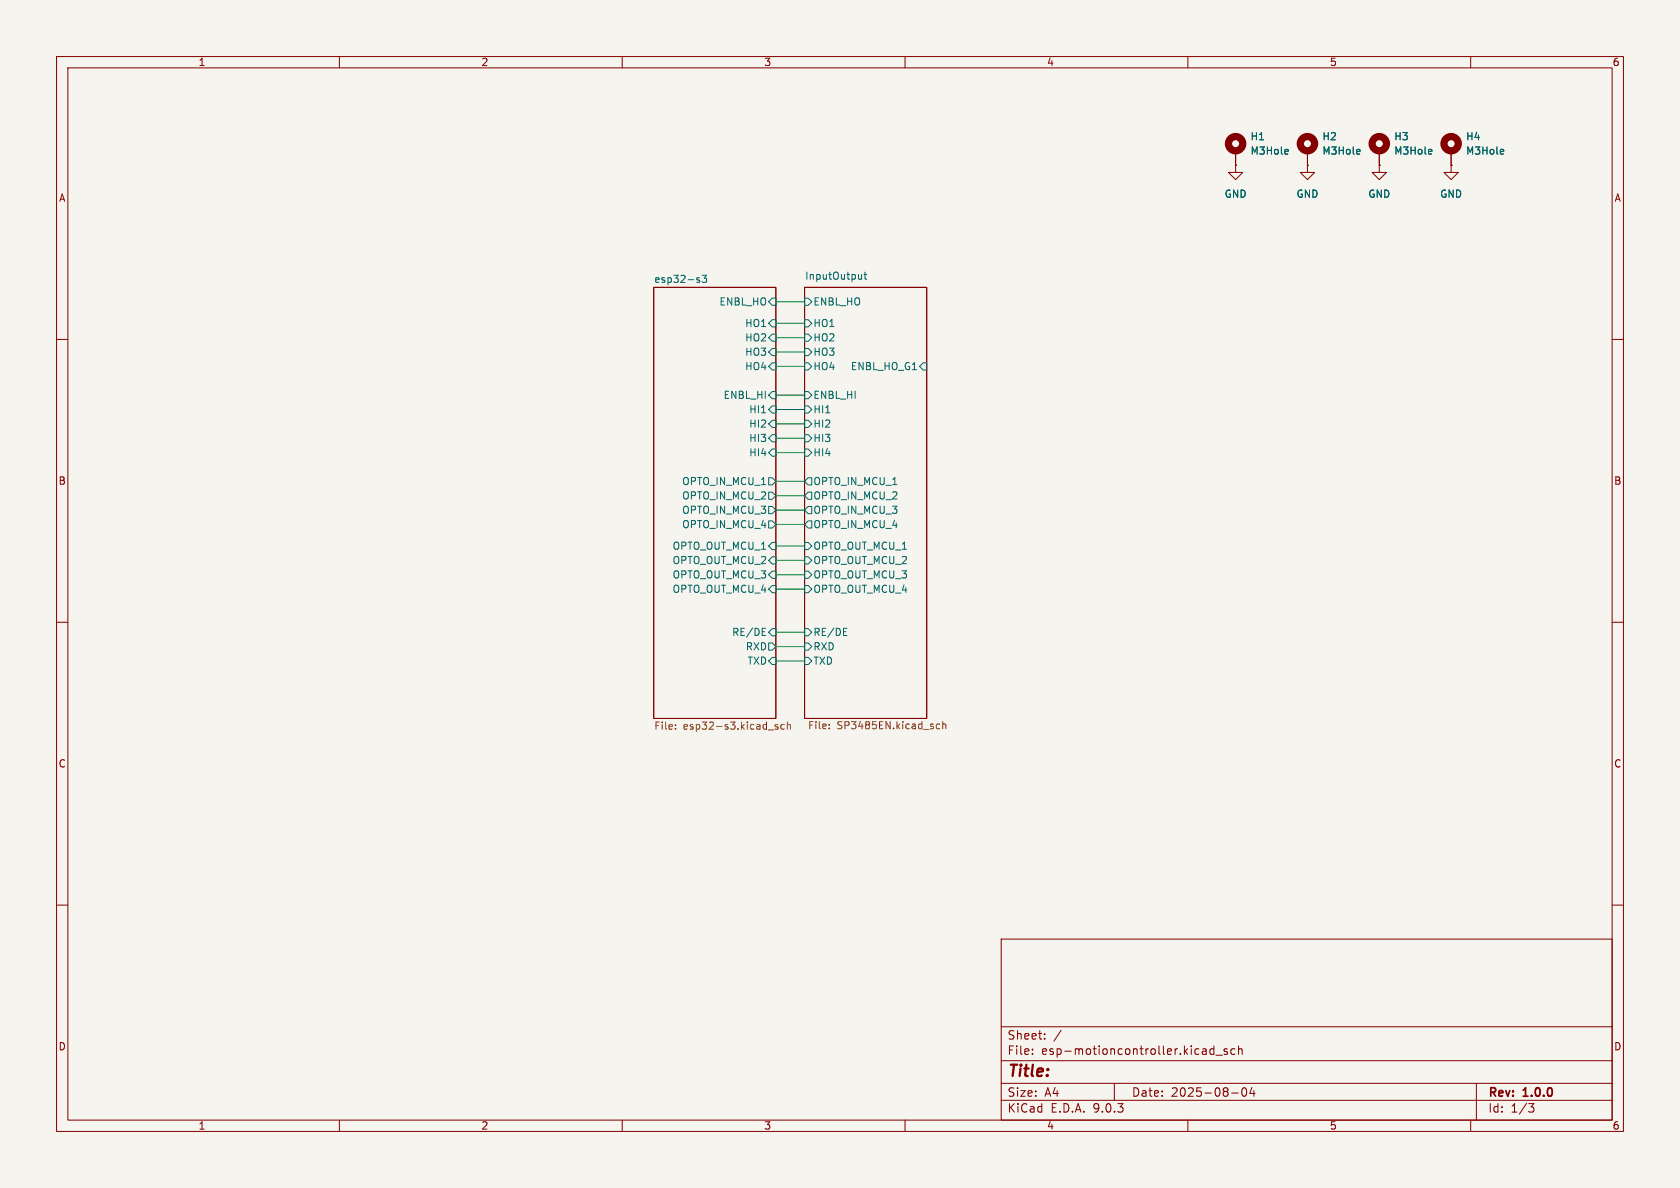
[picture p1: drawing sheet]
<svg xmlns="http://www.w3.org/2000/svg" width="297mm" height="210mm" viewBox="0 0 297 210" stroke-linecap="round" stroke-linejoin="round" font-family="sans-serif">
<path d="M0 0h297v210h-297z" fill="#f5f4ef" stroke="#f5f4ef" stroke-width=".18"/>
<g fill="none" stroke="#840000" stroke-width=".18">
<path d="M10 10h277v190h-277zM12 12h273v186h-273zM60 10v2M110 10v2M160 10v2M210 10v2M260 10v2M218.4 29.2v1.3h1.3l-1.3 1.3-1.2-1.3h1.2M218.4 29.2h.1M218.4 26.7v2.5M231.1 29.2v1.3h1.3l-1.3 1.3-1.2-1.3h1.2M231.1 29.2h.1"/>
<path d="M231.1 26.7v2.5M243.8 29.2v1.3h1.3l-1.3 1.3-1.2-1.3h1.2M243.8 29.2h.1M243.8 26.7v2.5M256.5 29.2v1.3h1.3l-1.3 1.3-1.2-1.3h1.2M256.5 29.2h.1M256.5 26.7v2.5M115.6 50.8h21.6v76.2h-21.6zM142.2 50.8h21.6v76.2h-21.6zM10 60h2M285 60h2M10 110h2"/>
<path d="M285 110h2M10 160h2M177 166h108v32h-108zM285 160h2M60 198v2M110 198v2M160 198v2M177 194.5h108M177 191.5h108M177 187.5h108M177 181.5h108M182.5 186.3v.1"/>
<path d="M182.5 185.5v.1M184.7 183.6v.1M184.7 182.8v.1M187.6 182.1l-1.3 2M197 191.5v3M210 198v2M214.6 184.9v1.5M214.6 185.5l-.4-.1-.3 .3v.4l.1 .2h.6M215 186.5h1.1M217 185.5l-.4-.1-.2 .2 .1 .2 .5 .2v.3h-.6M217.7 193.2h1.2M218.3 185.5l-.4-.1-.3 .3v.4l.1 .2h.6"/>
<path d="M219 185.5l.2-.1 .3 .1 .1 .9M219 184.9v1.5M219.7 192.4l.2-.1a.81 .81 0 0 1 .6 .6 .81 .81 0 0 1-.3 .8l-.2 .1a.81 .81 0 0 1-.3-1.4zM221.3 192.2l-.3 1.1h.9M221.7 192.8v1M260 198v2M261 191.5v6.5M270.2 195.1h1l-.5 .6 .4 .1 .1 .5-.3 .3h-.4"/>
</g>
<g fill="none" stroke="#006464" stroke-width=".18">
<path d="M227.6 26.4l.1 .3-.6 .1M227.7 27.2h-.1M240.3 26.4l.1 .3-.6 .1M240.4 27.2h-.1M253 26.4l.1 .3-.6 .1M253.1 27.2h-.1M265.7 26.4l.1 .3-.6 .1M265.8 27.2h-.1M123.4 49.5l.3 .1v.1l-.2 .2h-.2M123.4 49.1h.3M124.1 48.7h.8l-.4 .4 .4 .2v.5l-.2 .1-.6-.1M136.5 52.7h.7v1.3h-.7l-.6-.7z"/>
<path d="M136.5 56.5h.7v1.3h-.7l-.6-.6zM136.5 59.1h.7v1.2h-.7l-.6-.6zM142.2 52.7h.7l.6 .6-.6 .7h-.7zM142.2 56.5h.7l.6 .7-.6 .6h-.7zM142.2 59.1h.7l.6 .6-.6 .6h-.7zM152.3 48.5v.9M152.3 49.2l-.3 .2M152.7 48.5h.5M152.9 48.1v1.1l.3 .2M136.5 61.6h.7v1.3h-.7l-.6-.7zM136.5 64.1h.7v1.3h-.7l-.6-.6zM136.5 71.8h.7v1.2h-.7l-.6-.6z"/>
<path d="M136.5 74.3h.7v1.3h-.7l-.6-.7zM136.5 76.8h.7v1.3h-.7l-.6-.6zM136.5 79.4h.7v1.2h-.7l-.6-.6zM136.5 69.2h.7v1.3h-.7l-.6-.6zM142.2 61.6h.7l.6 .6-.6 .7h-.7zM142.2 64.1h.7l.6 .7-.6 .6h-.7zM142.2 69.2h.7l.6 .7-.6 .6h-.7zM142.2 71.8h.7l.6 .6-.6 .6h-.7zM142.2 74.3h.7l.6 .6-.6 .7h-.7zM142.2 76.8h.7l.6 .7-.6 .6h-.7zM142.2 79.4h.7l.6 .6-.6 .6h-.7zM163.2 64.1h.6v1.3h-.6l-.6-.6z"/>
<path d="M135.9 84.5h.6l.7 .6-.7 .6h-.6zM135.9 87h.6l.7 .6-.7 .7h-.6zM135.9 89.5h.6l.7 .7-.7 .6h-.6zM135.9 92.1h.6l.7 .6-.7 .6h-.6zM136.5 95.9h.7v1.3h-.7l-.6-.7zM136.5 98.4h.7v1.3h-.7l-.6-.6zM142.2 95.9h.7l.6 .6-.6 .7h-.7zM142.2 98.4h.7l.6 .7-.6 .6h-.7zM142.9 84.5h.6v1.2h-.6l-.7-.6zM142.9 87h.6v1.3h-.6l-.7-.7zM142.9 89.5h.6v1.3h-.6l-.7-.6zM142.9 92.1h.6v1.2h-.6l-.7-.6z"/>
<path d="M134.8 112.3h.6M134.8 111.1h.6M135.9 113.7h.6l.7 .6-.7 .6h-.6zM136.5 111.1h.7v1.3h-.7l-.6-.6zM136.5 116.2h.7v1.3h-.7l-.6-.7zM136.5 101h.7v1.2h-.7l-.6-.6zM136.5 103.5h.7v1.3h-.7l-.6-.7zM142.2 111.1h.7l.6 .7-.6 .6h-.7zM142.2 113.7h.7l.6 .6-.6 .6h-.7zM142.2 116.2h.7l.6 .6-.6 .7h-.7zM142.2 101h.7l.6 .6-.6 .6h-.7zM142.2 103.5h.7l.6 .6-.6 .7h-.7z"/>
<path d="M149.1 112.3h.6M149.1 111.1h.6"/>
</g>
<path d="M119.4 128.8v.1M119.4 128.1v.1M137.5 128.1h-.3l-.2 .1 .1 .2 .4 .1v.3h-.5M138.7 128.1h-.4l-.3 .2 .2 .5h.5M139.2 128.2l.2-.1h.3v.8M139.2 127.6v1.3M146.6 128.7v.1M146.6 128v.2M165.5 128.6l.3 .2h.3M166.1 128h-.3l-.3 .2M166.7 128.1l.2-.1h.3v.8M166.7 127.6v1.2" fill="none" stroke="#725600" stroke-width=".18"/>
<g fill="none" stroke="#840000" stroke-width="1.3">
<circle cx="218.4" cy="25.4" r="1.27"/>
<circle cx="231.1" cy="25.4" r="1.27"/>
<circle cx="243.8" cy="25.4" r="1.27"/>
<circle cx="256.5" cy="25.4" r="1.27"/>
</g>
<g fill="none" stroke="#009600" stroke-width=".18">
<path d="M137.2 59.7h5M137.2 53.3h5M137.2 57.2h5M137.2 62.2h5M137.2 69.9h5M137.2 64.8h5M137.2 72.4h5M137.2 74.9h5M137.2 77.5h5M137.2 80h5M137.2 85.1h5M137.2 87.6h5"/>
<path d="M137.2 99.1h5M137.2 96.5h5M137.2 92.7h5M137.2 90.2h5M137.2 101.6h5M137.2 111.8h5M137.2 104.1h5M137.2 114.3h5M137.2 116.8h5"/>
</g>
<text font-size="2.8" fill="#840000" x="178" y="190.9">Title:</text>
<g font-size="2.1" fill="#840000">
<text x="178" y="184">Sheet:</text>
<text x="178" y="186.7">File:</text>
<text x="184.1" y="186.7">esp-motioncontroller.kicad_sch</text>
<text x="178" y="196.9">KiCad</text>
<text x="178" y="194.1">Size:</text>
<text x="184.7" y="194.1">A4</text>
<text x="185.7" y="196.9">E.D.A.</text>
<text x="193.3" y="196.9">9.0.3</text>
<text x="200" y="194.1">Date:</text>
<text x="207" y="194.1">2025-08-04</text>
<text x="263" y="194.3">Rev:</text>
<text x="263" y="196.9">Id:</text>
<text x="267.1" y="196.9">1/3</text>
<text x="269.4" y="194.3">1.0.0</text>
</g>
<g font-size="1.8" fill="#840000">
<text x="35" y="11.9">1</text>
<text x="85" y="11.9">2</text>
<text x="135" y="11.9">3</text>
<text x="185" y="11.9">4</text>
<text x="235" y="11.9">5</text>
<text x="285" y="11.9">6</text>
<text x="10.3" y="35.9">A</text>
<text x="285.3" y="35.9">A</text>
<text x="10.3" y="85.9">B</text>
<text x="285.3" y="85.9">B</text>
<text x="10.3" y="135.9">C</text>
<text x="285.3" y="135.9">C</text>
<text x="10.3" y="185.9">D</text>
<text x="285.3" y="185.9">D</text>
<text x="35" y="199.9">1</text>
<text x="85" y="199.9">2</text>
<text x="135" y="199.9">3</text>
<text x="185" y="199.9">4</text>
<text x="235" y="199.9">5</text>
<text x="285" y="199.9">6</text>
</g>
<g font-size="1.8" fill="#006464">
<text x="221" y="25">H1</text>
<text x="221" y="27.5">M3Hole</text>
<text x="233.7" y="25">H2</text>
<text x="233.7" y="27.5">M3Hole</text>
<text x="246.4" y="25">H3</text>
<text x="246.4" y="27.5">M3Hole</text>
<text x="259.1" y="25">H4</text>
<text x="259.1" y="27.5">M3Hole</text>
<text x="216.4" y="35.2">GND</text>
<text x="229.1" y="35.2">GND</text>
<text x="241.8" y="35.2">GND</text>
<text x="254.5" y="35.2">GND</text>
<text x="115.6" y="50.1">esp32-s3</text>
<text x="142.2" y="49.5">InputOutput</text>
<text x="127.1" y="54.2">ENBL_HO</text>
<text x="131.6" y="58">HO1</text>
<text x="143.7" y="54.2">ENBL_HO</text>
<text x="143.7" y="58">HO1</text>
<text x="131.6" y="60.6">HO2</text>
<text x="131.6" y="63.1">HO3</text>
<text x="131.6" y="65.6">HO4</text>
<text x="143.7" y="60.6">HO2</text>
<text x="143.7" y="63.1">HO3</text>
<text x="143.7" y="65.6">HO4</text>
<text x="150.3" y="65.6">ENBL_HO_G1</text>
<text x="127.8" y="70.7">ENBL_HI</text>
<text x="143.7" y="70.7">ENBL_HI</text>
<text x="132.4" y="73.3">HI1</text>
<text x="132.4" y="75.8">HI2</text>
<text x="143.7" y="73.3">HI1</text>
<text x="143.7" y="75.8">HI2</text>
<text x="132.4" y="78.3">HI3</text>
<text x="132.4" y="80.9">HI4</text>
<text x="143.7" y="78.3">HI3</text>
<text x="143.7" y="80.9">HI4</text>
<text x="120.5" y="86">OPTO_IN_MCU_1</text>
<text x="120.5" y="88.5">OPTO_IN_MCU_2</text>
<text x="143.7" y="86">OPTO_IN_MCU_1</text>
<text x="143.7" y="88.5">OPTO_IN_MCU_2</text>
<text x="120.5" y="91">OPTO_IN_MCU_3</text>
<text x="120.5" y="93.6">OPTO_IN_MCU_4</text>
<text x="143.7" y="91">OPTO_IN_MCU_3</text>
<text x="143.7" y="93.6">OPTO_IN_MCU_4</text>
<text x="118.8" y="97.4">OPTO_OUT_MCU_1</text>
<text x="118.8" y="99.9">OPTO_OUT_MCU_2</text>
<text x="143.7" y="97.4">OPTO_OUT_MCU_1</text>
<text x="143.7" y="99.9">OPTO_OUT_MCU_2</text>
<text x="118.8" y="102.5">OPTO_OUT_MCU_3</text>
<text x="118.8" y="105">OPTO_OUT_MCU_4</text>
<text x="143.7" y="102.5">OPTO_OUT_MCU_3</text>
<text x="143.7" y="105">OPTO_OUT_MCU_4</text>
<text x="129.3" y="112.6">RE/DE</text>
<text x="143.7" y="112.6">RE/DE</text>
<text x="131.7" y="115.2">RXD</text>
<text x="132" y="117.7">TXD</text>
<text x="143.7" y="115.2">RXD</text>
<text x="143.7" y="117.7">TXD</text>
</g>
<g font-size="1.8" fill="#725600">
<text x="115.6" y="129.3">File:</text>
<text x="120.8" y="129.3">esp32-s3.kicad_sch</text>
<text x="142.7" y="129.2">File:</text>
<text x="148" y="129.2">SP3485EN.kicad_sch</text>
</g>
</svg>
